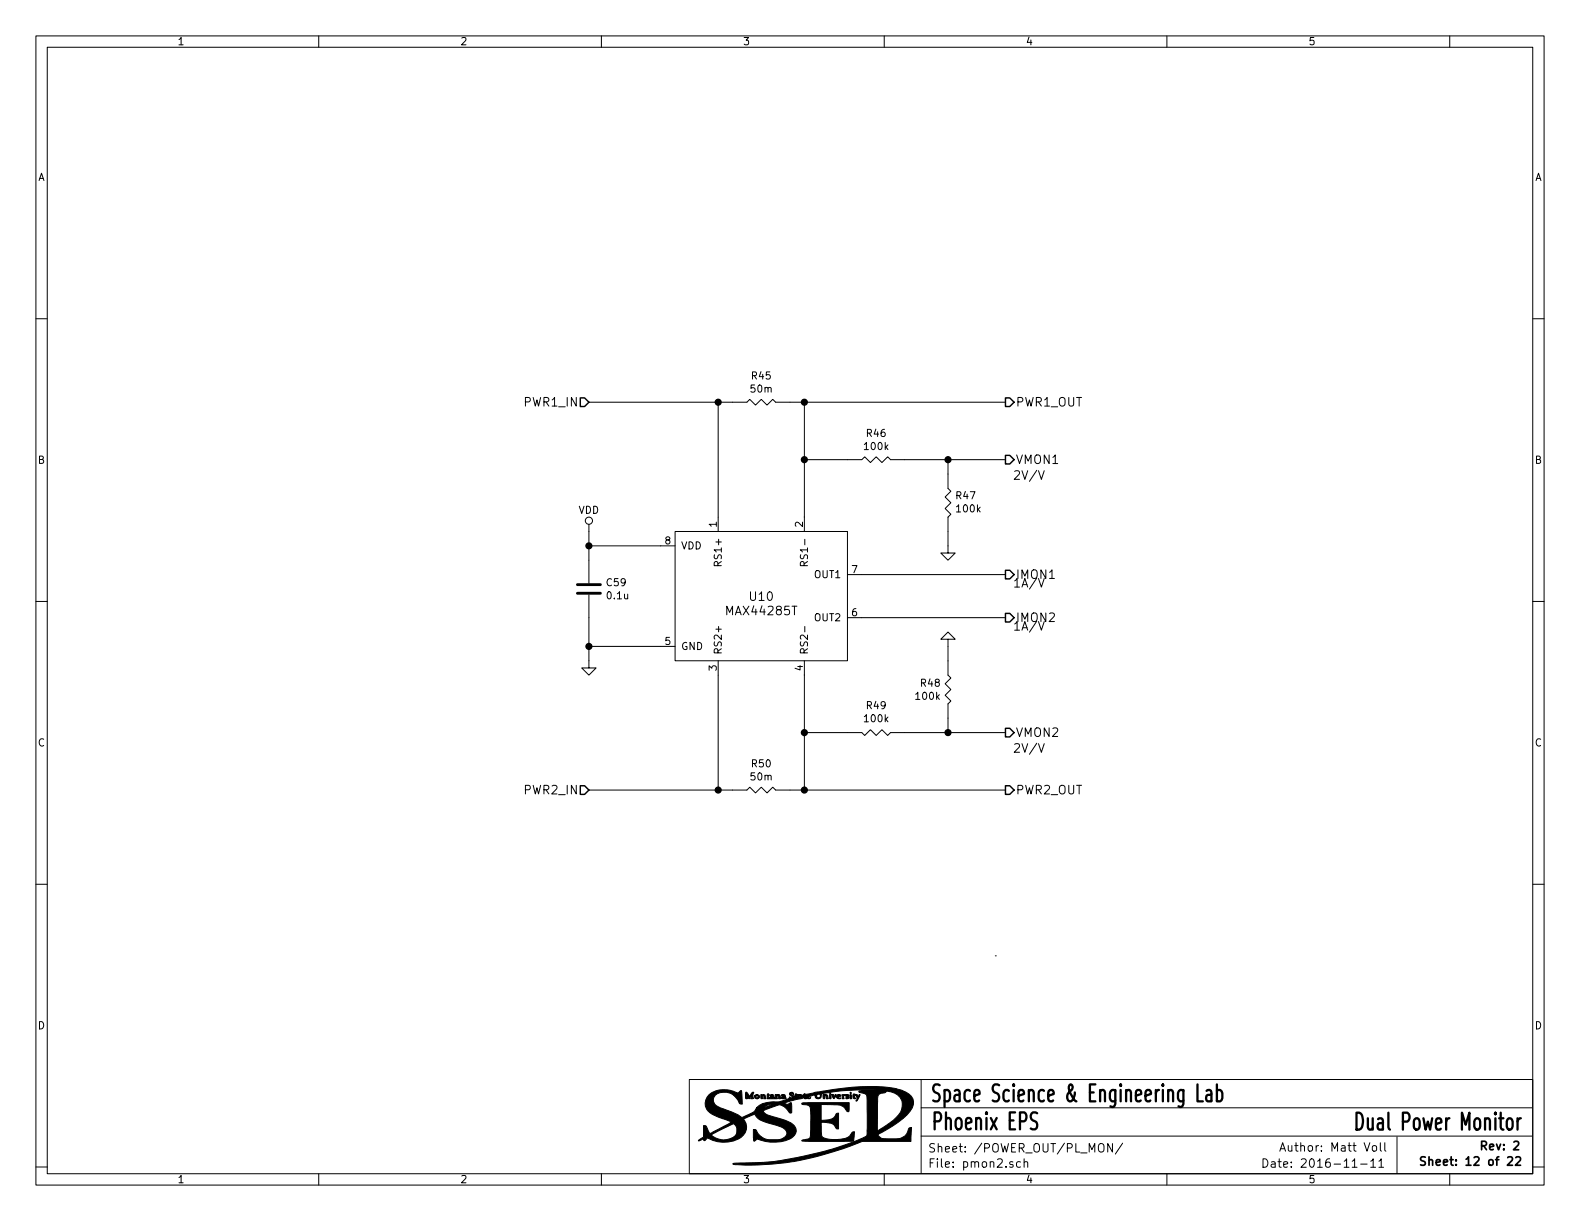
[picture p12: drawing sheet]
<svg xmlns="http://www.w3.org/2000/svg" width="279mm" height="216mm" viewBox="0 0 279 216" stroke-linecap="round" stroke-linejoin="round" font-family="sans-serif">
<g fill="none" stroke="#000" stroke-width=".18">
<path d="M6.3 6.4h266.7v203.2h-266.7zM8.4 8.4h262.6v199.1h-262.6zM56.4 6.4v2M106.3 6.4v2M156.4 6.4v2M206.3 6.4v2M256.4 6.4v2M6.3 56.4h2.1M271 56.4h2M104.1 71.1h28l.5-.5 1 1 1-1 1 1 1.1-1 .5 .5h40.6M127 71.1v22.9M142.2 71.1v22.9"/>
<path d="M104.1 92.7v10.4M104.1 96.5h15.3M119.4 94h30.5v22.8h-30.5zM142.2 81.3h10.2l.5-.5 1 1 1-1 1.1 1 1-1 .5 .5h20.3M142.8 99.3l-.6 .4M167.6 81.3v5.1l.5 .5-1 1 1 1-1 1 1 1-.5 .5v6.4h1.3l-1.3 1.3-1.2-1.3h1.2M183.6 83.2l.5 1.6 .6-1.6M6.3 106.3h2.1M104.1 105.2v12.9h1.3l-1.3 1.3-1.2-1.3h1.2M104.1 114.3h15.3M126.9 100v-.6l-.2-.1-.3 .1-.1 .1v.5h1.3M127 116.8v22.9"/>
<path d="M127.1 110.8v.9M142.2 100l-.1-.6-.1-.1-.3 .1-.2 .1v.5h1.3M142.2 116.8v22.9M142.3 110.8v.9M149.9 101.6h27.9M149.9 109.2h27.9M167.6 113h-1.2l1.2-1.2 1.3 1.2h-1.3v6.4l.5 .5-1 1 1 1-1 1 1 1.1-.5 .5v5M183.6 102.3l.5 1.5 .6-1.5M183.6 109.9l.5 1.5 .6-1.5M271 106.3h2M104.1 139.7h28l.5-.5 1 1 1-1 1 1 1.1-1 .5 .5h40.6M142.2 129.5h10.2l.5 .5 1-1 1 1 1.1-1 1 1 .5-.5h20.3"/>
<path d="M183.6 131.5l.5 1.5 .6-1.5M6.3 156.4h2.1M271 156.4h2M176 169h.1M121.9 190.9h149.1v16.6h-149.1zM162.9 195.9h108M162.9 190.9v16.6M6.3 206.3h2.1M56.4 207.5v2.1M106.3 207.5v2.1M156.4 207.5v2.1M162.9 200.9h108"/>
<path d="M180.5 205.5l-.5-.1-.2 .3 .1 .6h.6M181.1 205.5l.2-.1 .4 .1v.9M181.1 204.9v1.5M196.7 202.2v1.5l-.8-1.5v1.5M198.5 202.1l-1.3 2M206.3 207.5v2.1M223.3 204.9a.76 .76 0 0 1 .9 .8 .76 .76 0 0 1-.9 .7zM224.8 205.5h.6l.1 .9M225.5 205.8h-.5l-.2 .2 .2 .4 .5-.1M226 205.4h.6M226.2 204.9v1.3l.4 .2M226.3 203.6l.5-1.5 .5 1.5"/>
<path d="M226.5 203.1h.7M227 205.9l.7-.1-.1-.3-.4-.1-.2 .2 .1 .7h.5M227.8 202.6v.8a.37 .37 0 0 0 .6 0M244.9 202.1v1.3l.2 .2M247 201v6.5M256.4 207.5v2.1M271 206.3h2M273 209.6h.1"/>
<circle cx="104.1" cy="92.1" r=".63"/>
</g>
<path d="M252 204.6l-.5-.1-.3 .3 .1 .4 .7 .3v.4l-.2 .1h-.6M252.7 205.2l.2-.1h.4v.9M252.7 204.5v1.5M254 205.6l.7-.2-.1-.3h-.4l-.2 .2 .1 .7h.5M262 202.6l.7-.1 .2-.2-.1-.3-.2-.2h-.6v1.5" fill="none" stroke="#000" stroke-width=".3"/>
<path d="M239.9 196.7h.5a2.01 2.01 0 0 1 .4 2.6l-.4 .4h-.5zM241.9 197.7l.1 1.9 .2 .1h.3l.2-.2" fill="none" stroke="#000" stroke-width=".41"/>
<g fill="#000" stroke="#000" stroke-width=".18">
<path d="M131.9 193.1l.2 .1 .4 .7 .4-.7 .2-.1 .2 .1a.84 .84 0 0 0 0 1h-.6l.2-.2-.1-.4-.3 .7-.4-.7 .1 .7-.3-.1zM133.5 193.6a.52 .52 0 0 1 .8 .4 .46 .46 0 0 1-.5 .3 .46 .46 0 0 1-.4-.5h.3v.3h.3v-.4l-.1-.1-.2 .2h-.3zM134.5 193.5a.68 .68 0 0 1 1 .8h-.4l-.1-.7-.2 .7h-.2zM135.7 193.4h.1l.2 .2v.6l.2-.2 .4 .1v-.1h-.4l.4-.4-.4 .1a.4 .4 0 0 1 .5-.1 .4 .4 0 0 1 .2 .5l.2 .1v-.7a.72 .72 0 0 1 .8 .2l.1 .6h-.3l-.1-.7-.2 .2 .1 .5h-1.8zM138.2 193.6h.6l.2 .6h-.8v-.2l.4 .1v-.1h-.4l.4-.2v-.2l-.3 .2zM145.5 193.5l.8 .1 .2 .7h-.3l-.2-.7-.1 .6-.3 .1zM146.7 193.5a.44 .44 0 0 1 .1 .8l-.1-.1zM147 193.5h.4l.1 .4 .2-.3h.2l-.4 .7zM147.9 193.8l.5-.2-.4 .1a.42 .42 0 0 1 .7 0v.1l-.5 .2 .2 .2 .3-.1-.2 .2a.45 .45 0 0 1-.6-.5zM148.9 193.6h1.1l.1 .2-.3-.2 .3 .3v.2l-.5 .2v-.2h.3l-.5-.4-.3 .2 .2 .4h-.4zM141.8 195.1l1.2-.1h7.2l-.1 1.5h-.3a2.08 2.08 0 0 0-2.3-1.1l-2.3-.1v2.8a2.89 2.89 0 0 0 2.5-.8 .49 .49 0 0 1 .6-.5v2.8a.44 .44 0 0 1-.6-.4 1.21 1.21 0 0 0-1.1-.6l-1.4-.2v1.7a.92 .92 0 0 0 .9 1.2 5.7 5.7 0 0 0 4.1-.4l.3-.4a.51 .51 0 0 1 .6-.4l-.1 1.7h-7.8l-1.4-.1 .2-.2 .6-.1a.65 .65 0 0 0 .7-.8l.1-1.4a10.7 10.7 0 0 0-.2-3.6l-.6-.2-.7-.1zM150.3 193.5l.2 .1 .1 .7-.3-.1z"/>
<path d="M150.4 193.1l.1 .2h-.2zM150.9 193.4h.2a.58 .58 0 0 1 .7 .6l.1-.4 .2-.1-.5 1.1h-.3a.54 .54 0 0 0 .3-.5 .54 .54 0 0 0-.4-.4l-.1 .2 .2 .3-.2 .1a.57 .57 0 0 1-.2-.9zM125.4 193.6a4.8 4.8 0 0 1 5.1-.3l.6-.5 .2 2.4a.48 .48 0 0 1-.7-.4 2.7 2.7 0 0 0-4.1-1.2 1.38 1.38 0 0 0 .9 2.3l2.6 1 1.2 .7 1.1-.5a2.12 2.12 0 0 0 1.5-1.2h1.3l1.6-.7a2.24 2.24 0 0 0-1.7 .7h-1.2l.1-.1a5.2 5.2 0 0 1 3.5-1l1.9-.5 .3-.3 .2 .1h.3v-.2l-.4-.3-.1-.2 .2-.2h.4l.1 .1v.2l-.2-.2h-.3l.7 .7 .1-.2 .4 .1 .6-.1-.6-.1-.4 .1 .1-.4 1.1 .3 .5-.3a2.14 2.14 0 0 0 1.7-.2l1.2-.2a37.2 37.2 0 0 1 13.3-.5 4.2 4.2 0 0 1 2.9 1.8 2.19 2.19 0 0 1-.5 2.2 19.5 19.5 0 0 1-5.6 4.1l-.1 .1a1.56 1.56 0 0 0 1.8 .7h.6a3.2 3.2 0 0 0 2.4-.5l.3-.4 .5-1 .4-.1-.1 2.4h-8.6l-.8 .3a47.8 47.8 0 0 1-22.1 3.7l.3-.1a57.6 57.6 0 0 0 23.3-4.8l.1-.9h1.8l.9-.5a11.3 11.3 0 0 0 3.3-2.9 2.46 2.46 0 0 0-.2-2.6 2.46 2.46 0 0 0-2.4-1l-.1 .2-.4 .1a.87 .87 0 0 0-1 1l-.1 5.7h-1.8v-4.4a3.2 3.2 0 0 0-.2-2.1l-1.1-.3-.1-.2 3.9-.2a41.2 41.2 0 0 0-8.9 .4l-.1 .2-.4-.2-1.1 .2-.1 .6a.57 .57 0 0 1-.6 .3 .57 .57 0 0 1-.5-.5h.3l.2 .3h.4l.1-.5-.1-.1h-.3l-.3 .3-.6-.2-.9 .4a.26 .26 0 0 0 .5 .1l-.3 .2h-.3l-.4-.3v.1l.2 .1-.1 .1-.5-.2-.1 .1-2 .5-1.2 .4a.79 .79 0 0 0 1.2-.1l.1 .5v1.2l-.4 .1a2.32 2.32 0 0 0-1.9-1.4l-2.7 1a1.85 1.85 0 0 0 1.6 1 8.1 8.1 0 0 1 3.9 1.7 1.34 1.34 0 0 1-.4 2.1 7.3 7.3 0 0 1-6.2 .2l-.6 .4-.1-2.1a.41 .41 0 0 1 .6 .3 2.74 2.74 0 0 0 3 1.5 2.1 2.1 0 0 0 2.4-1.1 2.02 2.02 0 0 0-1.8-1.4 8 8 0 0 1-3.6-1.4l-.3-.6h-.1l-1.9 .9 .2 .3a2.19 2.19 0 0 1-1.1 3.2 5.9 5.9 0 0 1-5.5-.2l-.4 .5h-.2l-.1-.3-.9 .3 .9-.6v-.4h1.4a3 3 0 0 0 4.4-.2 1.27 1.27 0 0 0-.6-1.8l-3.8 2h-1.4v-1.7l.5 .1 .7 1.3 2.6-1.4a1.27 1.27 0 0 0 1-.6l-.4-.2a10.4 10.4 0 0 1-3.6-1.7 2 2 0 0 1 .2-2.9z"/>
</g>
<path d="M102.1 104.9h4.1M102.1 103.4h4.1" fill="none" stroke="#000" stroke-width=".51"/>
<g fill="#000" stroke="#000" stroke-width=".25">
<circle cx="127" cy="71.1" r=".51"/>
<circle cx="142.2" cy="71.1" r=".51"/>
<circle cx="104.1" cy="96.5" r=".51"/>
<circle cx="142.2" cy="81.3" r=".51"/>
<circle cx="167.6" cy="81.3" r=".51"/>
<circle cx="104.1" cy="114.3" r=".51"/>
<circle cx="127" cy="139.7" r=".51"/>
<circle cx="142.2" cy="129.5" r=".51"/>
<circle cx="142.2" cy="139.7" r=".51"/>
<circle cx="167.6" cy="129.5" r=".51"/>
</g>
<path d="M102.6 70.4h.8l.7 .7-.7 .8h-.8zM177.8 70.4h.8l.7 .7-.7 .8h-.8zM177.8 80.5h.8l.7 .8-.7 .7h-.8zM177.8 100.8h.8l.7 .8-.7 .8h-.8zM177.8 108.5h.8l.7 .7-.7 .8h-.8zM102.6 138.9h.8l.7 .8-.7 .8h-.8zM177.8 128.8h.8l.7 .7-.7 .8h-.8zM177.8 138.9h.8l.7 .8-.7 .8h-.8z" fill="none" stroke="#000" stroke-width=".25"/>
<g font-size="4.2">
<text x="164.4" y="194.9">Space Science &amp; Engineering Lab</text>
<text x="164.5" y="199.8">Phoenix EPS</text>
<text x="243.2" y="199.9">Dual Power M</text>
</g>
<g font-size="2.1">
<text x="92.9" y="71.9">PWR1_IN</text>
<text x="179.6" y="71.9">PWR1_OUT</text>
<text x="179.6" y="82">VMON1</text>
<text x="179.1" y="84.8">2V/V</text>
<text x="132.7" y="106.2">U10</text>
<text x="179.1" y="103.9">1A/V</text>
<text x="179.6" y="102.4">IMON1</text>
<text x="128.7" y="108.8">MAX44285T</text>
<text x="179.1" y="111.5">1A/V</text>
<text x="179.6" y="110">IMON2</text>
<text x="179.6" y="130.3">VMON2</text>
<text x="179.1" y="133.1">2V/V</text>
<text x="92.9" y="140.5">PWR2_IN</text>
<text x="179.6" y="140.5">PWR2_OUT</text>
<text x="164.1" y="203.8">Sheet: /POWER_OUT/PL_MON/</text>
<text x="228.6" y="203.6">Author: Matt Voll</text>
<text x="262.8" y="203.4">Rev: 2</text>
<text x="164.1" y="206.5">File: pmon2.sch</text>
<text x="228.6" y="206.5">Date: 2016-11-11</text>
<text x="254.7" y="206.1">Sheet: 12 of 22</text>
</g>
<g font-size="1.8">
<text x="31.3" y="8">1</text>
<text x="81.4" y="8">2</text>
<text x="131.3" y="8">3</text>
<text x="181.4" y="8">4</text>
<text x="231.3" y="8">5</text>
<text x="6.7" y="32">A</text>
<text x="271.4" y="32">A</text>
<text x="132.9" y="69.4">50m</text>
<text x="133" y="67.1">R45</text>
<text x="153.3" y="77.3">R46</text>
<text x="6.7" y="82">B</text>
<text x="153" y="79.6">100k</text>
<text x="271.4" y="82">B</text>
<text x="169.1" y="88.3">R47</text>
<text x="102.3" y="90.9">VDD</text>
<text x="126.7" y="93.2" transform="rotate(-90 126.7 93.2)">1</text>
<text x="142" y="93.2" transform="rotate(-90 142 93.2)">2</text>
<text x="169.3" y="90.6">100k</text>
<text x="117.6" y="96.3">8</text>
<text x="120.4" y="97.2">VDD</text>
<text x="127.6" y="99.5" transform="rotate(-90 127.6 99.5)">RS1+</text>
<text x="142.9" y="99" transform="rotate(-90 142.9 99)">RS1-</text>
<text x="150.6" y="101.3">7</text>
<text x="107.3" y="103.7">C59</text>
<text x="107.5" y="106">0.1u</text>
<text x="144.1" y="102.2">OUT1</text>
<text x="144.1" y="109.9">OUT2</text>
<text x="150.6" y="109">6</text>
<text x="117.6" y="114">5</text>
<text x="120.4" y="114.9">GND</text>
<text x="126.7" y="118.6" transform="rotate(-90 126.7 118.6)">3</text>
<text x="127.6" y="115.8" transform="rotate(-90 127.6 115.8)">RS2+</text>
<text x="142" y="118.6" transform="rotate(-90 142 118.6)">4</text>
<text x="142.9" y="115.8" transform="rotate(-90 142.9 115.8)">RS2-</text>
<text x="153.3" y="125.4">R49</text>
<text x="162.1" y="123.7">100k</text>
<text x="162.9" y="121.4">R48</text>
<text x="6.7" y="132">C</text>
<text x="153" y="127.7">100k</text>
<text x="271.4" y="132">C</text>
<text x="132.9" y="138">50m</text>
<text x="133" y="135.7">R50</text>
<text x="6.7" y="182">D</text>
<text x="271.4" y="182">D</text>
<text x="31.3" y="209.2">1</text>
<text x="81.4" y="209.2">2</text>
<text x="131.3" y="209.2">3</text>
<text x="181.4" y="209.2">4</text>
<text x="231.3" y="209.2">5</text>
</g>
</svg>
